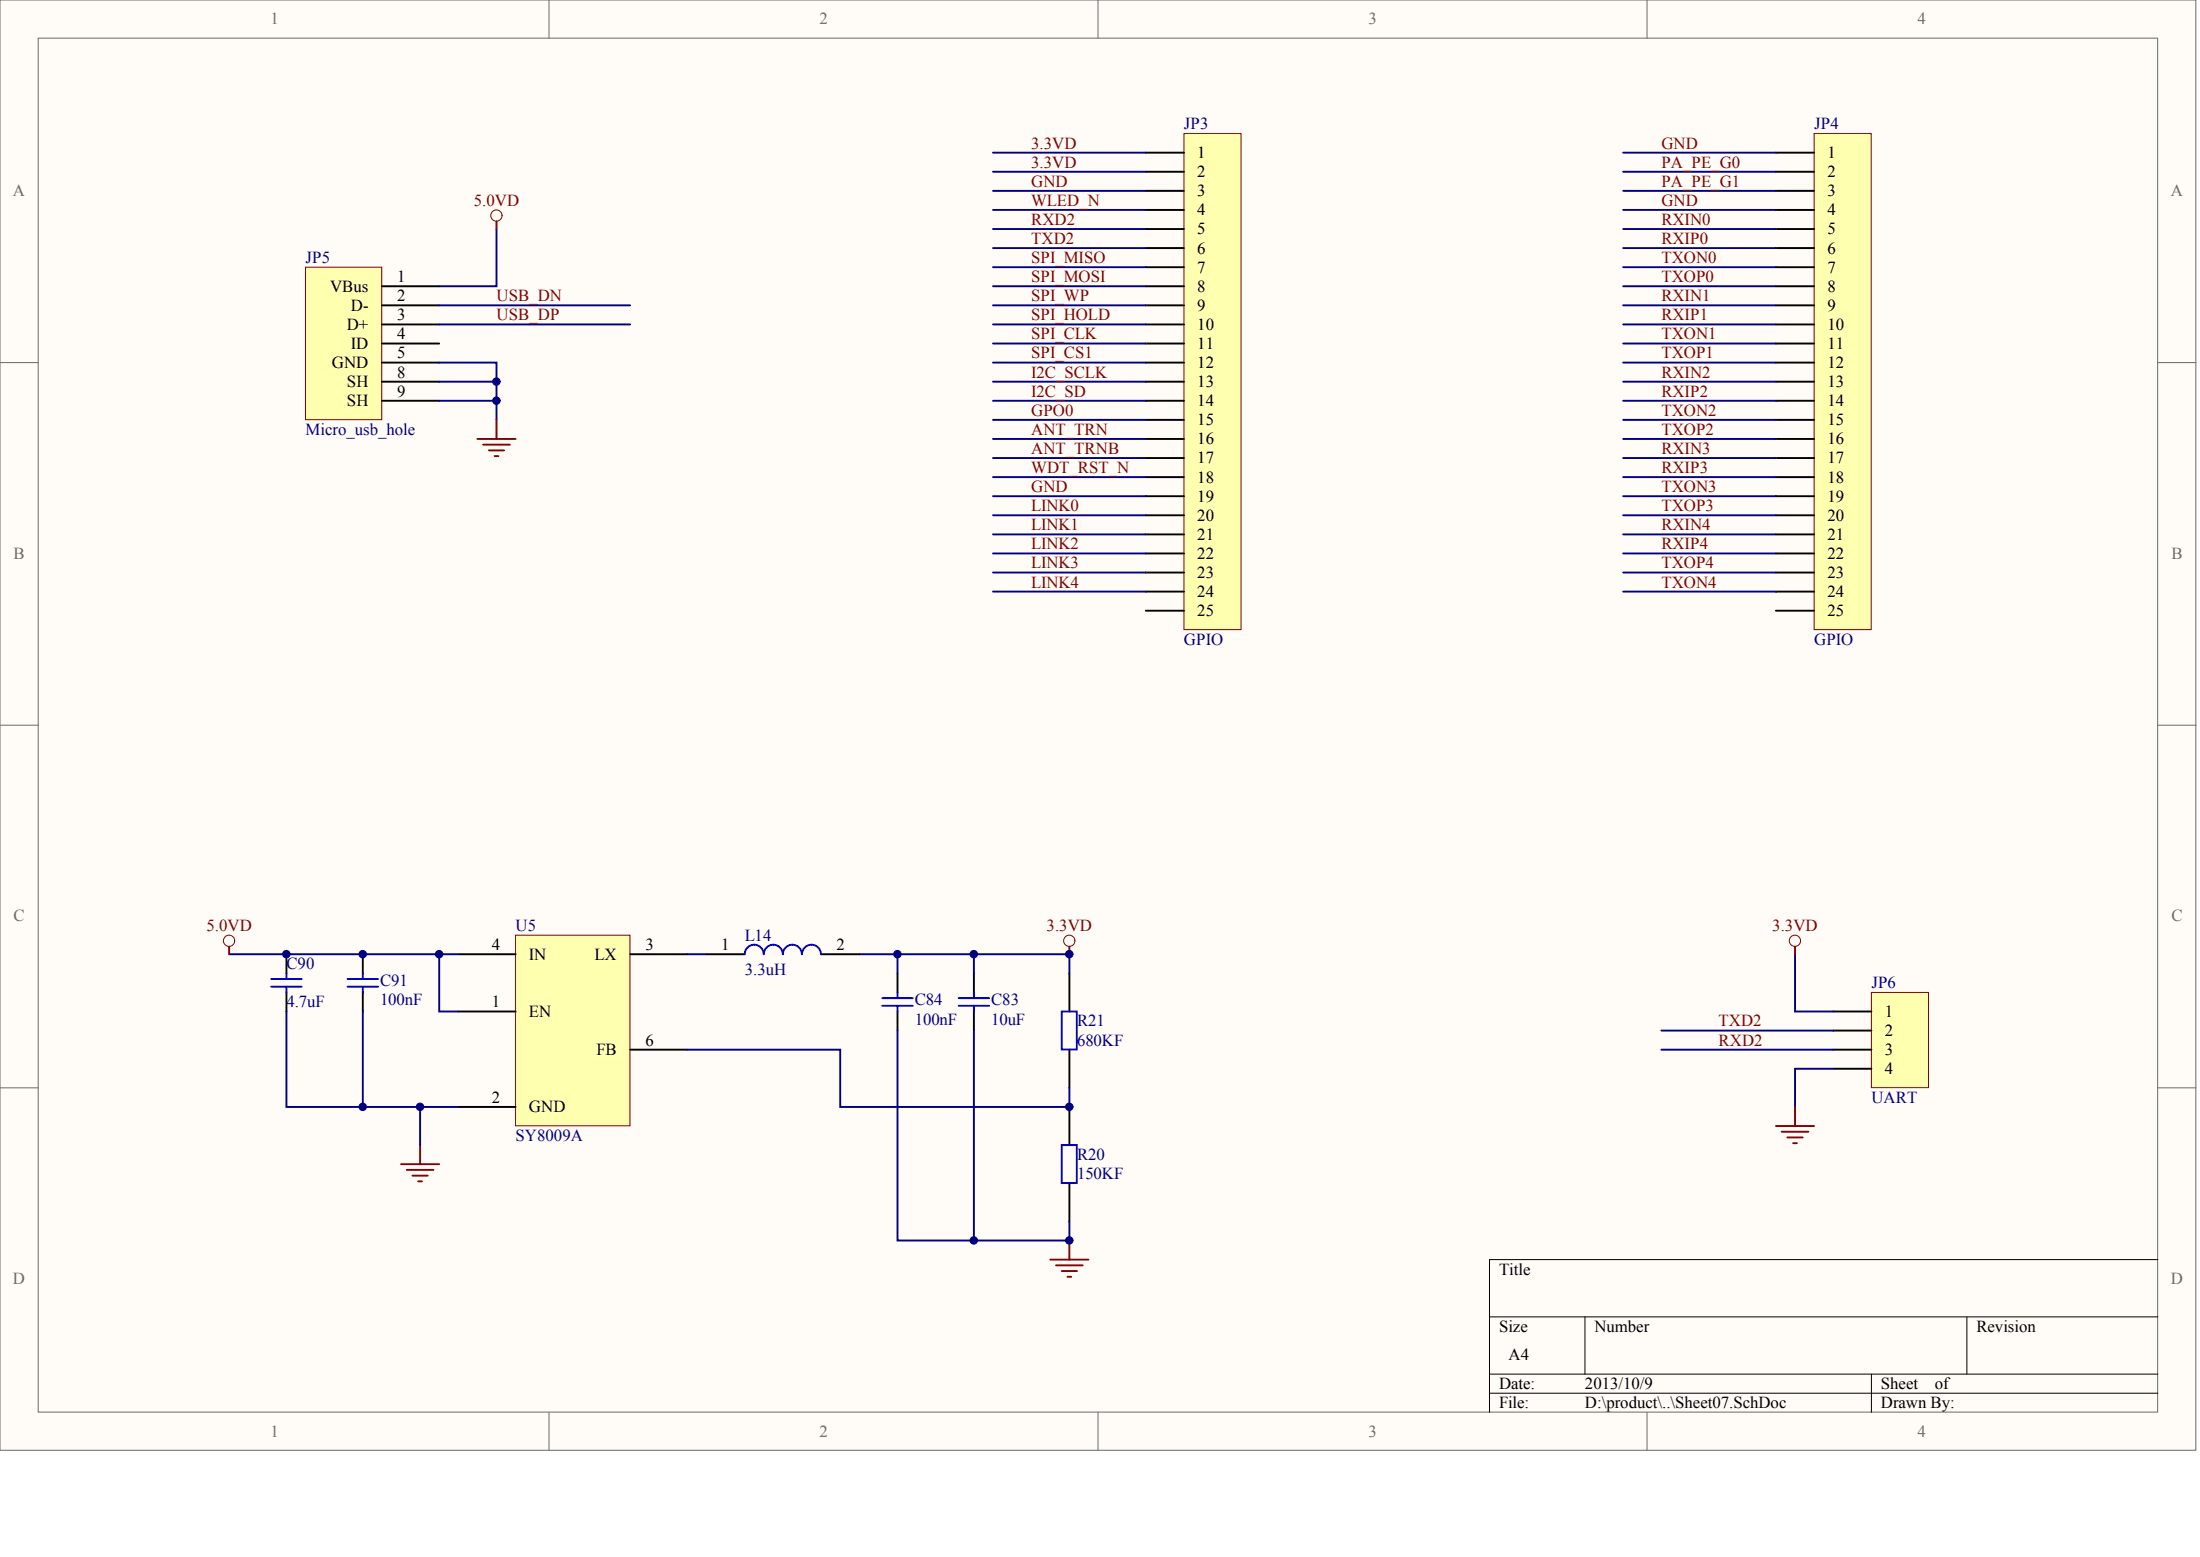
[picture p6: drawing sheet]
<svg xmlns="http://www.w3.org/2000/svg" width="840mm" height="594mm" viewBox="0 0 840 594" stroke-linecap="round" stroke-linejoin="round" font-family="sans-serif">
<g fill="#fffcf8" stroke="#696969" stroke-width=".38">
<path d="M0 0h838v553.4h-838z"/>
<path d="M14.6 14.6h808.8v524.2h-808.8z"/>
</g>
<path d="M209.5 0v14.6M419 0v14.6M628.6 0v14.6M0 138.4h14.6M823.5 138.4h14.6M0 276.7h14.6M823.5 276.7h14.6M0 415.1h14.6M823.5 415.1h14.6M209.5 538.9v14.5M419 538.9v14.5M628.6 538.9v14.5" fill="none" stroke="#696969" stroke-width=".38"/>
<path d="M823.5 480.6h-255.1v58.3M568.4 502.5h255.1M604.9 502.5v21.8M750.6 502.5v21.8M568.4 524.3h255.1M568.4 531.6h255.1M714.2 524.3v14.6" fill="none" stroke="#000" stroke-width=".38"/>
<path d="M451.8 51h21.8v189.2h-21.8z" fill="#ffffb0" stroke="#800000" stroke-width=".38"/>
<g fill="none" stroke="#000" stroke-width=".73">
<path d="M437.3 58.3h14.5M437.3 65.5h14.5M437.3 72.8h14.5M437.3 80.1h14.5M437.3 87.4h14.5M437.3 94.7h14.5M437.3 101.9h14.5M437.3 109.2h14.5M437.3 116.5h14.5M437.3 123.8h14.5M437.3 131.1h14.5M437.3 138.4h14.5"/>
<path d="M437.3 145.6h14.5M437.3 152.9h14.5M437.3 160.2h14.5M437.3 167.5h14.5M437.3 174.8h14.5M437.3 182h14.5M437.3 189.3h14.5M437.3 196.6h14.5M437.3 203.9h14.5M437.3 211.2h14.5M437.3 218.5h14.5M437.3 225.7h14.5"/>
<path d="M437.3 233h14.5"/>
</g>
<path d="M692.3 51h21.8v189.2h-21.8z" fill="#ffffb0" stroke="#800000" stroke-width=".38"/>
<g fill="none" stroke="#000" stroke-width=".73">
<path d="M677.8 58.3h14.5M677.8 65.5h14.5M677.8 72.8h14.5M677.8 80.1h14.5M677.8 87.4h14.5M677.8 94.7h14.5M677.8 101.9h14.5M677.8 109.2h14.5M677.8 116.5h14.5M677.8 123.8h14.5M677.8 131.1h14.5M677.8 138.4h14.5"/>
<path d="M677.8 145.6h14.5M677.8 152.9h14.5M677.8 160.2h14.5M677.8 167.5h14.5M677.8 174.8h14.5M677.8 182h14.5M677.8 189.3h14.5M677.8 196.6h14.5M677.8 203.9h14.5M677.8 211.2h14.5M677.8 218.5h14.5M677.8 225.7h14.5"/>
<path d="M677.8 233h14.5"/>
</g>
<g fill="none" stroke="#000080" stroke-width=".73">
<path d="M379 58.3h58.3M619.5 58.3h58.3M379 65.5h58.3M379 72.8h58.3M619.5 65.5h58.3M619.5 72.8h58.3M379 80.1h58.3M379 87.4h58.3M379 94.7h58.3M619.5 80.1h58.3M619.5 87.4h58.3M619.5 94.7h58.3"/>
<path d="M379 101.9h58.3M379 109.2h58.3M379 116.5h58.3M619.5 101.9h58.3M619.5 109.2h58.3M619.5 116.5h58.3M379 123.8h58.3M379 131.1h58.3M379 138.4h58.3M619.5 123.8h58.3M619.5 131.1h58.3M619.5 138.4h58.3"/>
<path d="M379 145.6h58.3M379 152.9h58.3M619.5 145.6h58.3M619.5 152.9h58.3M379 160.2h58.3M379 167.5h58.3M379 174.8h58.3M619.5 160.2h58.3M619.5 167.5h58.3M619.5 174.8h58.3M379 182h58.3M379 189.3h58.3"/>
<path d="M379 196.6h58.3M619.5 182h58.3M619.5 189.3h58.3M619.5 196.6h58.3M379 203.9h58.3M379 211.2h58.3M379 218.5h58.3M619.5 203.9h58.3M619.5 211.2h58.3M619.5 218.5h58.3M379 225.7h58.3M619.5 225.7h58.3"/>
</g>
<path d="M116.6 101.9h29.1v58.2h-29.1z" fill="#ffffb0" stroke="#800000" stroke-width=".38"/>
<g fill="none" stroke="#000" stroke-width=".73">
<path d="M145.8 109.2h21.8M145.8 116.5h21.8M145.8 123.8h21.8M145.8 131.1h21.8M145.8 138.4h21.8M145.8 145.6h21.8M145.8 152.9h21.8M109.3 364.1v7.3M109.3 378.7v7.2M138.5 364.1v7.3M138.5 378.7v7.2M342.5 371.4v7.3"/>
<path d="M371.7 371.4v7.3M408.1 371.4v14.5M342.5 385.9v7.3M371.7 385.9v7.3M408.1 400.5v14.6M408.1 422.4v14.5M408.1 451.5v14.5"/>
</g>
<path d="M189.5 87.4v21.8h-21.9M167.6 116.5h72.9M167.6 138.4h21.9v21.8M167.6 123.8h72.9M167.6 145.6h21.9M167.6 152.9h21.9" fill="none" stroke="#000080" stroke-width=".73"/>
<g fill="none" stroke="#800000" stroke-width=".73">
<path d="M182.2 167.5h14.6M184.4 169.7h10.2M186.6 171.9h5.8M188.8 174h1.4M189.5 160.2v7.3M408.1 361.2v2.9M160.3 436.9v7.3M153 444.2h14.6M155.2 446.4h10.2M157.4 448.6h5.8M159.6 450.8h1.5M408.1 473.3v7.3"/>
<path d="M400.8 480.6h14.6M403 482.8h10.2M405.2 485h5.8M407.4 487.2h1.4"/>
</g>
<g fill="none" stroke="#00f" stroke-width=".73">
<path d="M103.5 373.6h11.6M103.5 376.5h11.6M109.3 371.4v2.2M109.3 376.5v2.2M132.6 373.6h11.7M132.6 376.5h11.7M138.5 371.4v2.2M138.5 376.5v2.2M342.5 378.7v2.1M371.7 378.7v2.1M336.7 383.8h11.7M336.7 380.8h11.7"/>
<path d="M342.5 383.8v2.1M365.8 383.8h11.7M365.8 380.8h11.7M371.7 383.8v2.1M405.2 385.9h5.8v14.5h-5.8zM405.2 436.9h5.8v14.5h-5.8z"/>
</g>
<circle cx="408.1" cy="359" r="2.15" fill="none" stroke="#800000" stroke-width=".38"/>
<path d="M196.8 356.8h43.6v72.8h-43.6z" fill="#ffffb0" stroke="#800000" stroke-width=".38"/>
<path d="M174.9 364.1h21.9M240.5 364.1h21.9M269.6 364.1h14.6M313.4 364.1h14.6M174.9 385.9h21.9M240.5 400.5h21.9M174.9 422.4h21.9" fill="none" stroke="#000" stroke-width=".73"/>
<path d="M87.5 364.1h87.4M167.6 364.1v21.8h7.3M262.4 364.1h7.2M328 364.1h80.1v7.3M342.5 364.1v7.3M371.7 364.1v7.3M109.3 385.9v36.5h51M138.5 385.9v36.5M342.5 393.2v80.1h65.6v-7.3M371.7 393.2v80.1M262.4 400.5h58.3v21.9h87.4v-7.3M174.9 422.4h-14.6v14.5" fill="none" stroke="#000080" stroke-width=".73"/>
<g fill="none" stroke="#800000" stroke-width=".38">
<circle cx="189.4" cy="82.2" r="2.15"/>
<circle cx="87.4" cy="359" r="2.15"/>
</g>
<path d="M189.5 84.5v2.9M87.5 361.2v2.9" fill="none" stroke="#800000" stroke-width=".73"/>
<path d="M298.7 364.1a3.6 3.6 0 0 0-3.6-3.6 3.6 3.6 0 0 0-3.7 3.6 3.6 3.6 0 0 0-3.6-3.6 3.6 3.6 0 0 0-3.6 3.6M306 364.1a3.6 3.6 0 0 0-3.6-3.6 3.6 3.6 0 0 0-3.6 3.6M313.3 364.1a3.6 3.6 0 0 0-3.6-3.6 3.6 3.6 0 0 0-3.6 3.6" fill="none" stroke="#00f" stroke-width=".73"/>
<path d="M714.2 378.7h21.8v36.3h-21.8z" fill="#ffffb0" stroke="#800000" stroke-width=".38"/>
<path d="M699.6 385.9h14.6M699.6 393.2h14.6M699.6 400.5h14.6M699.6 407.8h14.6" fill="none" stroke="#000" stroke-width=".73"/>
<path d="M685.1 364.1v21.8h14.5M634 393.2h65.6M634 400.5h65.6M699.6 407.8h-14.5v14.6" fill="none" stroke="#000080" stroke-width=".73"/>
<path d="M685.1 361.2v2.9M677.8 429.6h14.5M680 431.8h10.2M682.1 434h5.9M684.3 436.2h1.5M685.1 422.4v7.2" fill="none" stroke="#800000" stroke-width=".73"/>
<circle cx="685" cy="359" r="2.15" fill="none" stroke="#800000" stroke-width=".38"/>
<g fill="#000080" stroke="#000080" stroke-width=".38">
<circle cx="109.3" cy="364.1" r="1.42"/>
<circle cx="138.4" cy="422.3" r="1.42"/>
<circle cx="138.4" cy="364.1" r="1.42"/>
<circle cx="160.3" cy="422.3" r="1.42"/>
<circle cx="167.6" cy="364.1" r="1.42"/>
<circle cx="189.4" cy="152.9" r="1.42"/>
<circle cx="189.4" cy="145.6" r="1.42"/>
<circle cx="342.5" cy="364.1" r="1.42"/>
<circle cx="371.6" cy="473.3" r="1.42"/>
<circle cx="371.6" cy="364.1" r="1.42"/>
<circle cx="408.1" cy="473.3" r="1.42"/>
<circle cx="408.1" cy="422.3" r="1.42"/>
<circle cx="408.1" cy="364.1" r="1.42"/>
</g>
<g font-size="6.4" fill="#696969">
<text x="103.2" y="9.3">1</text>
<text x="312.7" y="9.3">2</text>
<text x="522.2" y="9.3">3</text>
<text x="731.8" y="9.3">4</text>
<text x="5" y="74.9">A</text>
<text x="828.5" y="74.9">A</text>
<text x="5.2" y="213.2">B</text>
<text x="828.7" y="213.2">B</text>
<text x="5.2" y="351.6">C</text>
<text x="828.7" y="351.6">C</text>
<text x="5" y="490">D</text>
<text x="828.5" y="490">D</text>
<text x="103.2" y="548.2">1</text>
<text x="312.7" y="548.2">2</text>
<text x="522.2" y="548.2">3</text>
<text x="731.8" y="548.2">4</text>
</g>
<g font-size="6.4" fill="#000080">
<text x="451.8" y="49.4">JP3</text>
<text x="692.3" y="49.4">JP4</text>
<text x="116.6" y="100.4">JP5</text>
<text x="116.6" y="165.9">Micro_usb_hole</text>
<text x="451.8" y="246">GPIO</text>
<text x="692.3" y="246">GPIO</text>
<text x="196.8" y="355.2">U5</text>
<text x="284.2" y="358.9">L14</text>
<text x="109.3" y="369.8">C90</text>
<text x="284.2" y="372">3.3uH</text>
<text x="145" y="376.4">C91</text>
<text x="714.2" y="377.1">JP6</text>
<text x="145" y="383.6">100nF</text>
<text x="349.1" y="383.6">C84</text>
<text x="378.2" y="383.6">C83</text>
<text x="109.3" y="384.4">4.7uF</text>
<text x="349.1" y="390.9">100nF</text>
<text x="378.2" y="390.9">10uF</text>
<text x="411" y="391.7">R21</text>
<text x="411" y="398.9">680KF</text>
<text x="714.2" y="420.8">UART</text>
<text x="196.8" y="435.3">SY8009A</text>
<text x="411" y="442.6">R20</text>
<text x="411" y="449.9">150KF</text>
</g>
<g font-size="6.4" fill="#800000">
<text x="393.5" y="56.7">3.3VD</text>
<text x="634" y="56.7">GND</text>
<text x="393.5" y="64">3.3VD</text>
<text x="634" y="64">PA_PE_G0</text>
<text x="393.5" y="71.2">GND</text>
<text x="634" y="71.2">PA_PE_G1</text>
<text x="180.8" y="78.5">5.0VD</text>
<text x="393.5" y="78.5">WLED_N</text>
<text x="634" y="78.5">GND</text>
<text x="393.5" y="85.8">RXD2</text>
<text x="634" y="85.8">RXIN0</text>
<text x="393.5" y="93.1">TXD2</text>
<text x="634" y="93.1">RXIP0</text>
<text x="393.5" y="100.4">SPI_MISO</text>
<text x="634" y="100.4">TXON0</text>
<text x="393.5" y="107.7">SPI_MOSI</text>
<text x="634" y="107.7">TXOP0</text>
<text x="189.5" y="114.9">USB_DN</text>
<text x="393.5" y="114.9">SPI_WP</text>
<text x="634" y="114.9">RXIN1</text>
<text x="189.5" y="122.2">USB_DP</text>
<text x="393.5" y="122.2">SPI_HOLD</text>
<text x="634" y="122.2">RXIP1</text>
<text x="393.5" y="129.5">SPI_CLK</text>
<text x="634" y="129.5">TXON1</text>
<text x="393.5" y="136.8">SPI_CS1</text>
<text x="634" y="136.8">TXOP1</text>
<text x="393.5" y="144.1">I2C_SCLK</text>
<text x="634" y="144.1">RXIN2</text>
<text x="393.5" y="151.3">I2C_SD</text>
<text x="634" y="151.3">RXIP2</text>
<text x="393.5" y="158.6">GPO0</text>
<text x="634" y="158.6">TXON2</text>
<text x="393.5" y="165.9">ANT_TRN</text>
<text x="634" y="165.9">TXOP2</text>
<text x="393.5" y="173.2">ANT_TRNB</text>
<text x="634" y="173.2">RXIN3</text>
<text x="393.5" y="180.5">WDT_RST_N</text>
<text x="634" y="180.5">RXIP3</text>
<text x="393.5" y="187.8">GND</text>
<text x="634" y="187.8">TXON3</text>
<text x="393.5" y="195">LINK0</text>
<text x="634" y="195">TXOP3</text>
<text x="393.5" y="202.3">LINK1</text>
<text x="634" y="202.3">RXIN4</text>
<text x="393.5" y="209.6">LINK2</text>
<text x="634" y="209.6">RXIP4</text>
<text x="393.5" y="216.9">LINK3</text>
<text x="634" y="216.9">TXOP4</text>
<text x="393.5" y="224.2">LINK4</text>
<text x="634" y="224.2">TXON4</text>
<text x="78.8" y="355.2">5.0VD</text>
<text x="399.4" y="355.2">3.3VD</text>
<text x="676.4" y="355.2">3.3VD</text>
<text x="655.9" y="391.7">TXD2</text>
<text x="655.9" y="398.9">RXD2</text>
</g>
<g font-size="6.4">
<text x="456.9" y="60.3">1</text>
<text x="697.4" y="60.3">1</text>
<text x="456.9" y="67.6">2</text>
<text x="697.4" y="67.6">2</text>
<text x="456.9" y="74.9">3</text>
<text x="697.4" y="74.9">3</text>
<text x="456.9" y="82.2">4</text>
<text x="697.4" y="82.2">4</text>
<text x="456.9" y="89.4">5</text>
<text x="697.4" y="89.4">5</text>
<text x="456.9" y="96.7">6</text>
<text x="697.4" y="96.7">6</text>
<text x="151.6" y="107.7">1</text>
<text x="456.9" y="104">7</text>
<text x="697.4" y="104">7</text>
<text x="126" y="111.3">VBus</text>
<text x="456.9" y="111.3">8</text>
<text x="697.4" y="111.3">8</text>
<text x="133.9" y="118.6">D-</text>
<text x="151.6" y="114.9">2</text>
<text x="456.9" y="118.6">9</text>
<text x="697.4" y="118.6">9</text>
<text x="132.3" y="125.9">D+</text>
<text x="151.6" y="122.2">3</text>
<text x="456.9" y="125.9">10</text>
<text x="697.4" y="125.9">10</text>
<text x="151.6" y="129.5">4</text>
<text x="133.9" y="133.1">ID</text>
<text x="151.6" y="136.8">5</text>
<text x="456.9" y="133.1">11</text>
<text x="697.4" y="133.1">11</text>
<text x="126.7" y="140.4">GND</text>
<text x="456.9" y="140.4">12</text>
<text x="697.4" y="140.4">12</text>
<text x="132.4" y="147.7">SH</text>
<text x="151.6" y="144.1">8</text>
<text x="456.9" y="147.7">13</text>
<text x="697.4" y="147.7">13</text>
<text x="132.4" y="155">SH</text>
<text x="151.6" y="151.3">9</text>
<text x="456.9" y="155">14</text>
<text x="697.4" y="155">14</text>
<text x="456.9" y="162.3">15</text>
<text x="697.4" y="162.3">15</text>
<text x="456.9" y="169.6">16</text>
<text x="697.4" y="169.6">16</text>
<text x="456.9" y="176.8">17</text>
<text x="697.4" y="176.8">17</text>
<text x="456.9" y="184.1">18</text>
<text x="697.4" y="184.1">18</text>
<text x="456.9" y="191.4">19</text>
<text x="697.4" y="191.4">19</text>
<text x="456.9" y="198.7">20</text>
<text x="697.4" y="198.7">20</text>
<text x="456.9" y="206">21</text>
<text x="697.4" y="206">21</text>
<text x="456.9" y="213.2">22</text>
<text x="697.4" y="213.2">22</text>
<text x="456.9" y="220.5">23</text>
<text x="697.4" y="220.5">23</text>
<text x="456.9" y="227.8">24</text>
<text x="697.4" y="227.8">24</text>
<text x="456.9" y="235.1">25</text>
<text x="697.4" y="235.1">25</text>
<text x="187.7" y="362.5">4</text>
<text x="246.3" y="362.5">3</text>
<text x="275.2" y="362.5">1</text>
<text x="319.2" y="362.5">2</text>
<text x="201.9" y="366.2">IN</text>
<text x="226.9" y="366.2">LX</text>
<text x="187.7" y="384.4">1</text>
<text x="201.9" y="388">EN</text>
<text x="719.3" y="388">1</text>
<text x="719.3" y="395.3">2</text>
<text x="246.3" y="398.9">6</text>
<text x="227.7" y="402.6">FB</text>
<text x="719.3" y="402.6">3</text>
<text x="719.3" y="409.9">4</text>
<text x="187.7" y="420.8">2</text>
<text x="201.9" y="424.4">GND</text>
<text x="572.1" y="486.3">Title</text>
<text x="572.1" y="508.2">Size</text>
<text x="608.5" y="508.2">Number</text>
<text x="754.3" y="508.2">Revision</text>
<text x="575.7" y="519.1">A4</text>
<text x="572.1" y="530">Date:</text>
<text x="604.9" y="530">2013/10/9</text>
<text x="717.8" y="530">Sheet</text>
<text x="738.4" y="530">of</text>
<text x="572.1" y="537.3">File:</text>
<text x="604.9" y="537.3">D:\product\..\Sheet07.SchDoc</text>
<text x="717.8" y="537.3">Drawn By:</text>
</g>
</svg>
